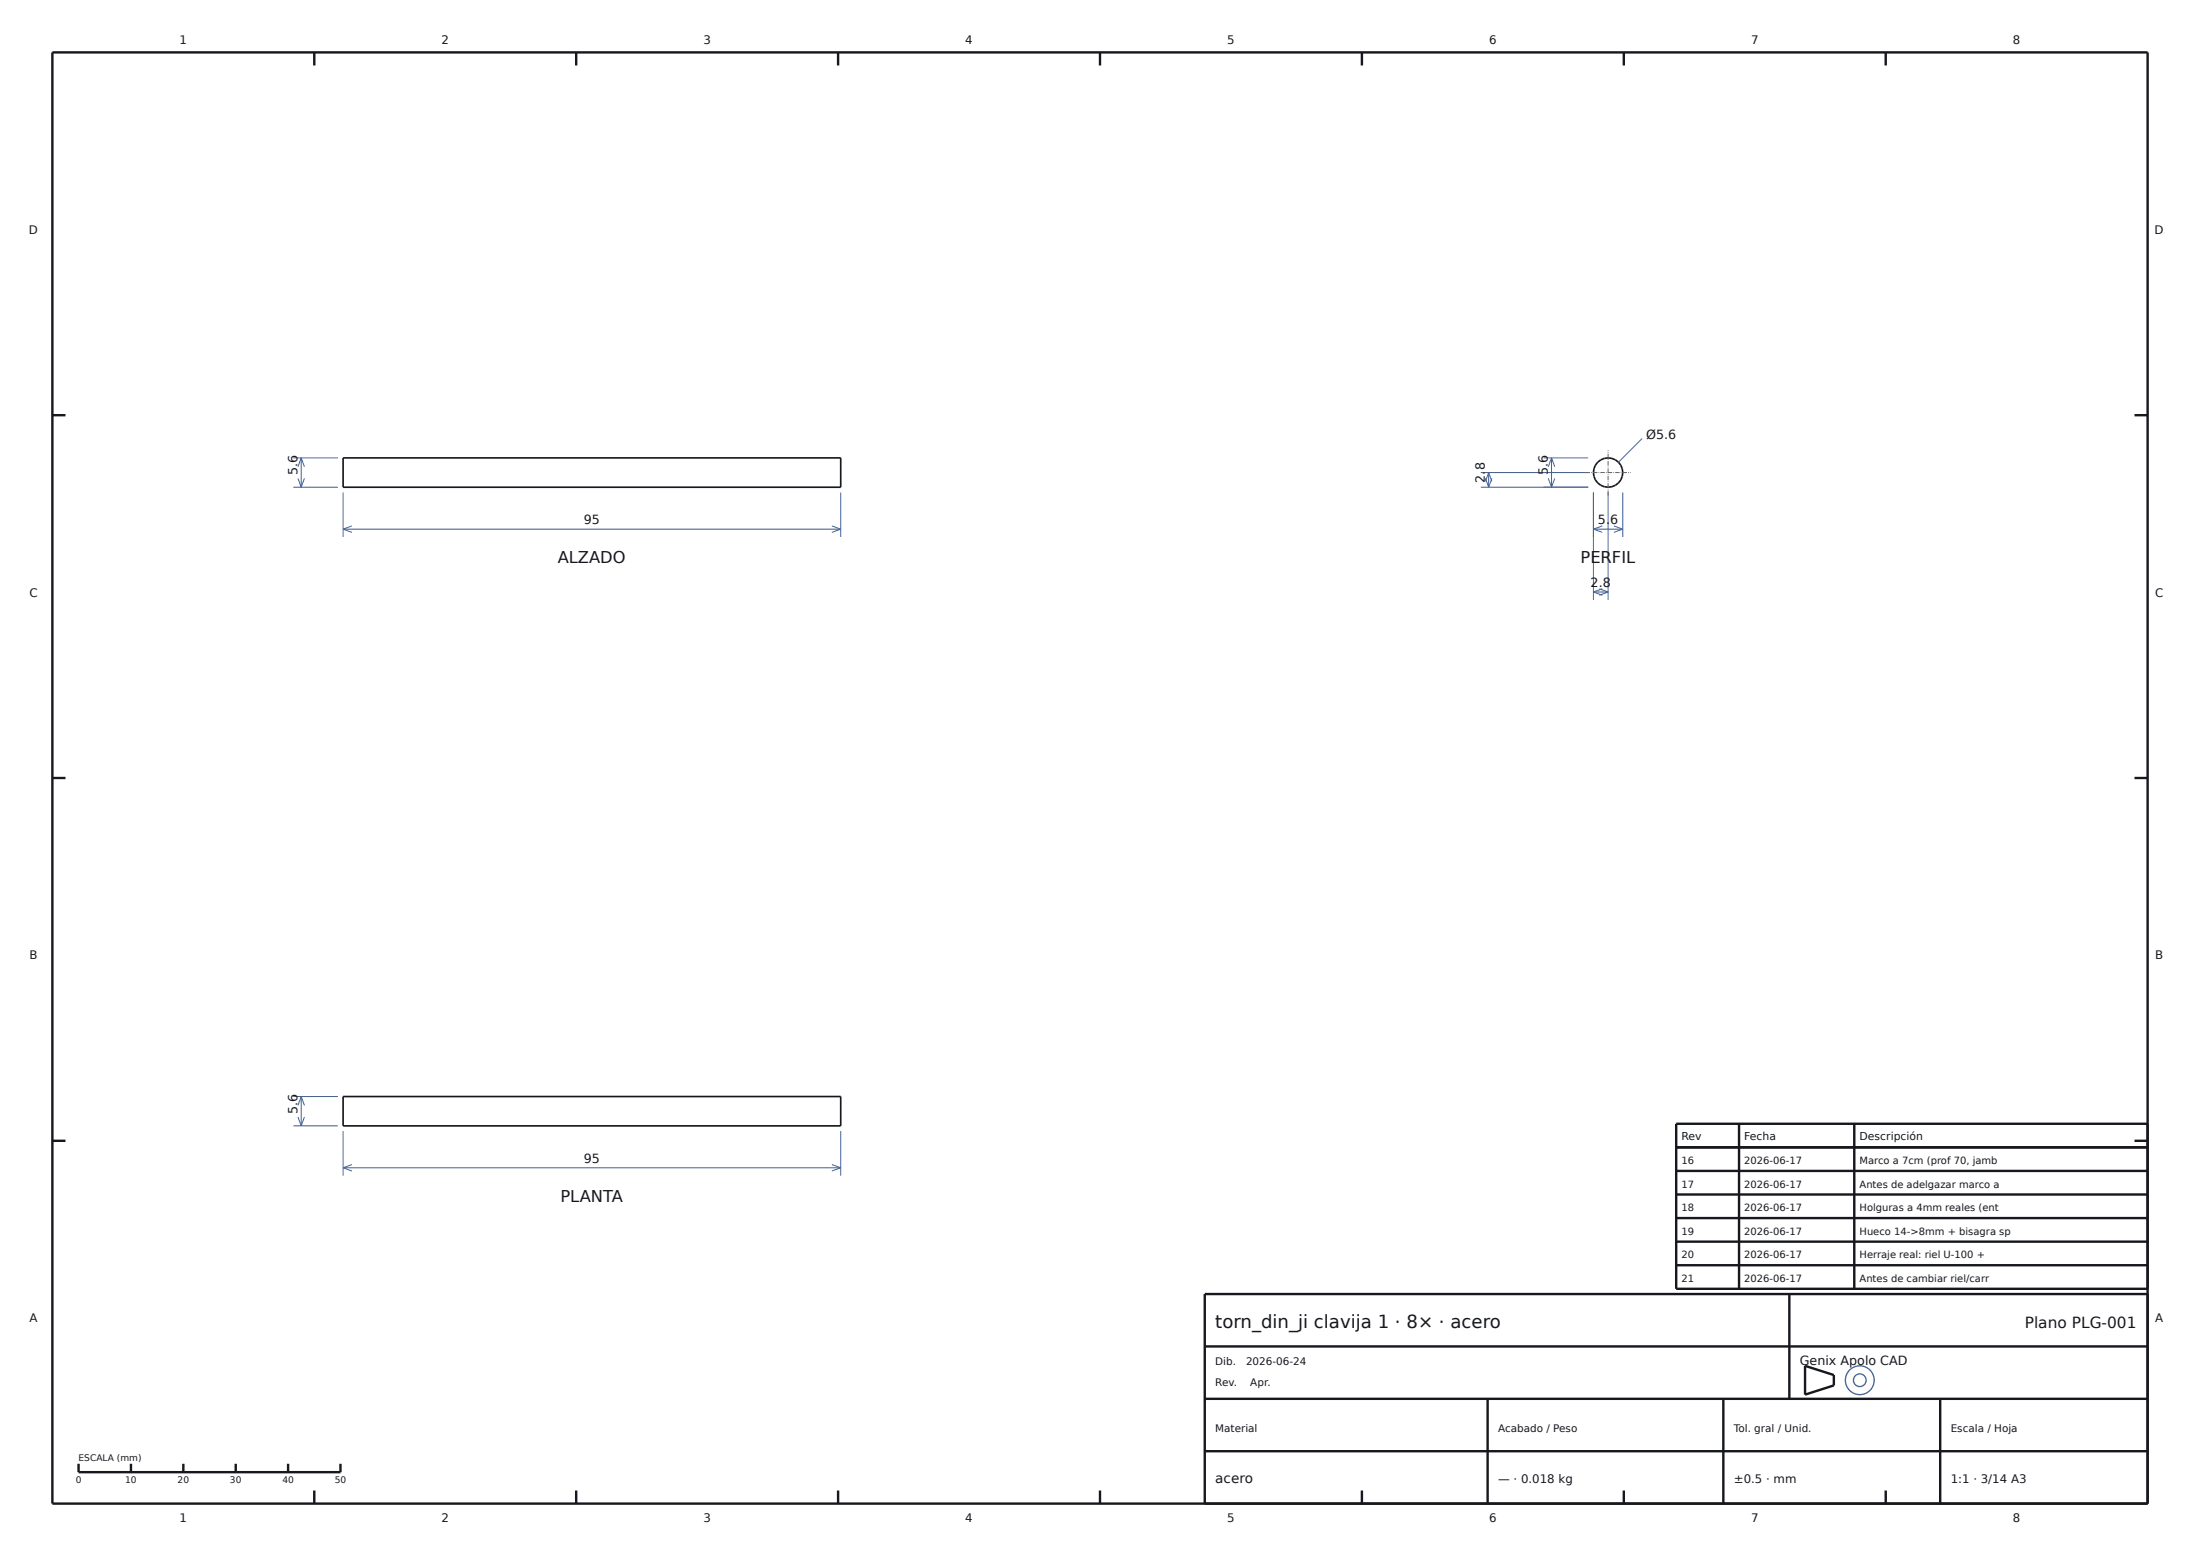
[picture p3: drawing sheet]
<svg xmlns="http://www.w3.org/2000/svg" width="420mm" height="297mm" viewBox="0 0 420 297" stroke-linecap="round" stroke-linejoin="round" font-family="sans-serif">
<g fill="#fdfdfb" stroke="#3a5e9c" stroke-width=".25">
<circle cx="355" cy="263.5" r="2.75"/>
<circle cx="355.1" cy="263.5" r="1.21"/>
</g>
<g fill="none" stroke="#16181d" stroke-width=".46">
<path d="M10 10h400v277h-400zM60 10v2.5M110 10v2.5M160 10v2.5M210 10v2.5M260 10v2.5M310 10v2.5M360 10v2.5M10 79.3h2.5M407.5 79.3h2.5M10 148.5h2.5M407.5 148.5h2.5"/>
<path d="M10 217.8h2.5M320 219h90M332 214.5v31.5M354 214.5v31.5M407.5 217.8h2.5M410 214.5h-90v31.5h90M320 223.5h90M320 228h90M320 232.5h90M320 237h90M230 257h180M320 241.5h90"/>
<path d="M341.6 247v20M410 247h-180v40M15 279.4v1.6h50v-1.6M25 279.4v1.6M35 279.4v1.6M45 279.4v1.6M55 279.4v1.6M230 277h180M230 267h180M284 267v20M329 267v20M344.6 260.7l5.5 1.8v1.9l-5.5 1.8z"/>
<path d="M370.4 267v20M60 284.5v2.5M110 284.5v2.5M160 284.5v2.5M210 284.5v2.5M260 284.5v2.5M310 284.5v2.5M360 284.5v2.5"/>
</g>
<g fill="none" stroke="#16181d" stroke-width=".32">
<path d="M65.5 87.4h95v5.6h-95zM65.5 209.3h95v5.6h-95z"/>
<circle cx="307" cy="90.2" r="2.8"/>
</g>
<g fill="none" stroke="#3a5e9c" stroke-width=".19">
<path d="M56 93h8.5M56 87.4h8.5M56.9 91.3l.6 1.7M57.5 87.4v5.6M57.5 87.4l.6 1.7M57.5 87.4l-.6 1.7M58.1 91.3l-.6 1.7M65.5 94v8.5M160.5 94v8.5M282.7 93h20.5M282.7 90.2h20.5M283.6 91.3l.6 1.7"/>
<path d="M284.2 90.2v2.8M284.2 90.2l.6 1.7M284.2 90.2l-.6 1.7M284.8 91.3l-.6 1.7M294.7 87.4h8.5M295.6 91.3l.6 1.7M296.2 87.4v5.6M296.2 87.4l.6 1.7M296.2 87.4l-.6 1.7M296.8 91.3l-.6 1.7M304.2 94v20.5M307 94v20.5"/>
<path d="M309.8 94v8.5M313.5 83.7l-4.5 4.5M65.5 101h95M65.5 101l1.7 .6M67.2 100.4l-1.7 .6M158.8 100.4l1.7 .6M160.5 101l-1.7 .6M304.2 101h5.6M304.2 101l1.7 .6M304.2 113h2.8M304.2 113l1.7 .6M305.3 112.4l1.7 .6"/>
<path d="M305.9 100.4l-1.7 .6M305.9 112.4l-1.7 .6M307 113l-1.7 .6M308.1 100.4l1.7 .6M309.8 101l-1.7 .6M56 214.9h8.5M56 209.3h8.5M56.9 213.2l.6 1.7M57.5 209.3v5.6M57.5 209.3l.6 1.7M57.5 209.3l-.6 1.7M58.1 213.2l-.6 1.7"/>
<path d="M65.5 215.9v8.5M160.5 215.9v8.5M65.5 222.9h95M65.5 222.9l1.7 .6M67.2 222.3l-1.7 .6M158.8 222.3l1.7 .6M160.5 222.9l-1.7 .6"/>
</g>
<path d="M302.7 90.2h8.6M307 94.5v-8.6" fill="none" stroke="#b0413e" stroke-width=".19" stroke-dasharray=".8 .2 .1 .2" stroke-linecap="butt"/>
<text font-size="3.5" fill="#16181d" x="232" y="253.4">torn_din_ji clavija 1 · 8× · acero</text>
<g font-size="3.1" fill="#16181d">
<text x="106.5" y="107.5">ALZADO</text>
<text x="301.7" y="107.5">PERFIL</text>
<text x="107" y="229.4">PLANTA</text>
</g>
<text font-size="2.9" fill="#16181d" x="386.5" y="253.4">Plano PLG-001</text>
<text font-size="2.6" fill="#16181d" x="232" y="283">acero</text>
<g font-size="2.4" fill="#16181d">
<text x="314.3" y="83.7">Ø5.6</text>
<text x="56.8" y="90.7" transform="rotate(-90 56.8 90.7)">5.6</text>
<text x="283.5" y="92.1" transform="rotate(-90 283.5 92.1)">2.8</text>
<text x="295.5" y="90.7" transform="rotate(-90 295.5 90.7)">5.6</text>
<text x="111.5" y="100">95</text>
<text x="305.1" y="100">5.6</text>
<text x="303.7" y="112">2.8</text>
<text x="56.8" y="212.6" transform="rotate(-90 56.8 212.6)">5.6</text>
<text x="111.5" y="221.9">95</text>
<text x="343.6" y="260.6">Genix Apolo CAD</text>
</g>
<g font-size="2.2" fill="#16181d">
<text x="34.3" y="8.4">1</text>
<text x="84.3" y="8.4">2</text>
<text x="134.3" y="8.4">3</text>
<text x="184.3" y="8.4">4</text>
<text x="234.3" y="8.4">5</text>
<text x="284.3" y="8.4">6</text>
<text x="334.3" y="8.4">7</text>
<text x="384.3" y="8.4">8</text>
<text x="5.5" y="44.6">D</text>
<text x="411.3" y="44.6">D</text>
<text x="5.6" y="113.9">C</text>
<text x="411.4" y="113.9">C</text>
<text x="5.6" y="183.1">B</text>
<text x="411.4" y="183.1">B</text>
<text x="5.6" y="252.4">A</text>
<text x="411.4" y="252.4">A</text>
<text x="286" y="283">— · 0.018 kg</text>
<text x="331" y="283">±0.5 · mm</text>
<text x="372.4" y="283">1:1 · 3/14 A3</text>
<text x="34.3" y="290.6">1</text>
<text x="84.3" y="290.6">2</text>
<text x="134.3" y="290.6">3</text>
<text x="184.3" y="290.6">4</text>
<text x="234.3" y="290.6">5</text>
<text x="284.3" y="290.6">6</text>
<text x="334.3" y="290.6">7</text>
<text x="384.3" y="290.6">8</text>
</g>
<g font-size="2.1" fill="#16181d">
<text x="321" y="217.6">Rev</text>
<text x="333" y="217.6">Fecha</text>
<text x="355" y="217.6">Descripción</text>
</g>
<g font-size="2" fill="#16181d">
<text x="232" y="260.6">Dib.</text>
<text x="237.9" y="260.6">2026-06-24</text>
<text x="232" y="264.6">Rev.</text>
<text x="238.7" y="264.6">Apr.</text>
<text x="232" y="273.4">Material</text>
<text x="286" y="273.4">Acabado / Peso</text>
<text x="331" y="273.4">Tol. gral / Unid.</text>
<text x="372.4" y="273.4">Escala / Hoja</text>
</g>
<g font-size="1.9" fill="#16181d">
<text x="321" y="222.2">16</text>
<text x="321" y="226.7">17</text>
<text x="333" y="222.2">2026-06-17</text>
<text x="333" y="226.7">2026-06-17</text>
<text x="355" y="222.2">Marco a 7cm (prof 70, jamb</text>
<text x="355" y="226.7">Antes de adelgazar marco a</text>
<text x="321" y="231.2">18</text>
<text x="333" y="231.2">2026-06-17</text>
<text x="355" y="231.2">Holguras a 4mm reales (ent</text>
<text x="321" y="235.7">19</text>
<text x="333" y="235.7">2026-06-17</text>
<text x="355" y="235.7">Hueco 14-&gt;8mm + bisagra sp</text>
<text x="321" y="240.2">20</text>
<text x="321" y="244.7">21</text>
<text x="333" y="240.2">2026-06-17</text>
<text x="333" y="244.7">2026-06-17</text>
<text x="355" y="240.2">Herraje real: riel U-100 +</text>
<text x="355" y="244.7">Antes de cambiar riel/carr</text>
</g>
<g font-size="1.7" fill="#16181d">
<text x="15" y="278.8">ESCALA (mm)</text>
<text x="14.5" y="283">0</text>
<text x="23.9" y="283">10</text>
<text x="33.9" y="283">20</text>
<text x="43.9" y="283">30</text>
<text x="53.9" y="283">40</text>
<text x="63.9" y="283">50</text>
</g>
</svg>
